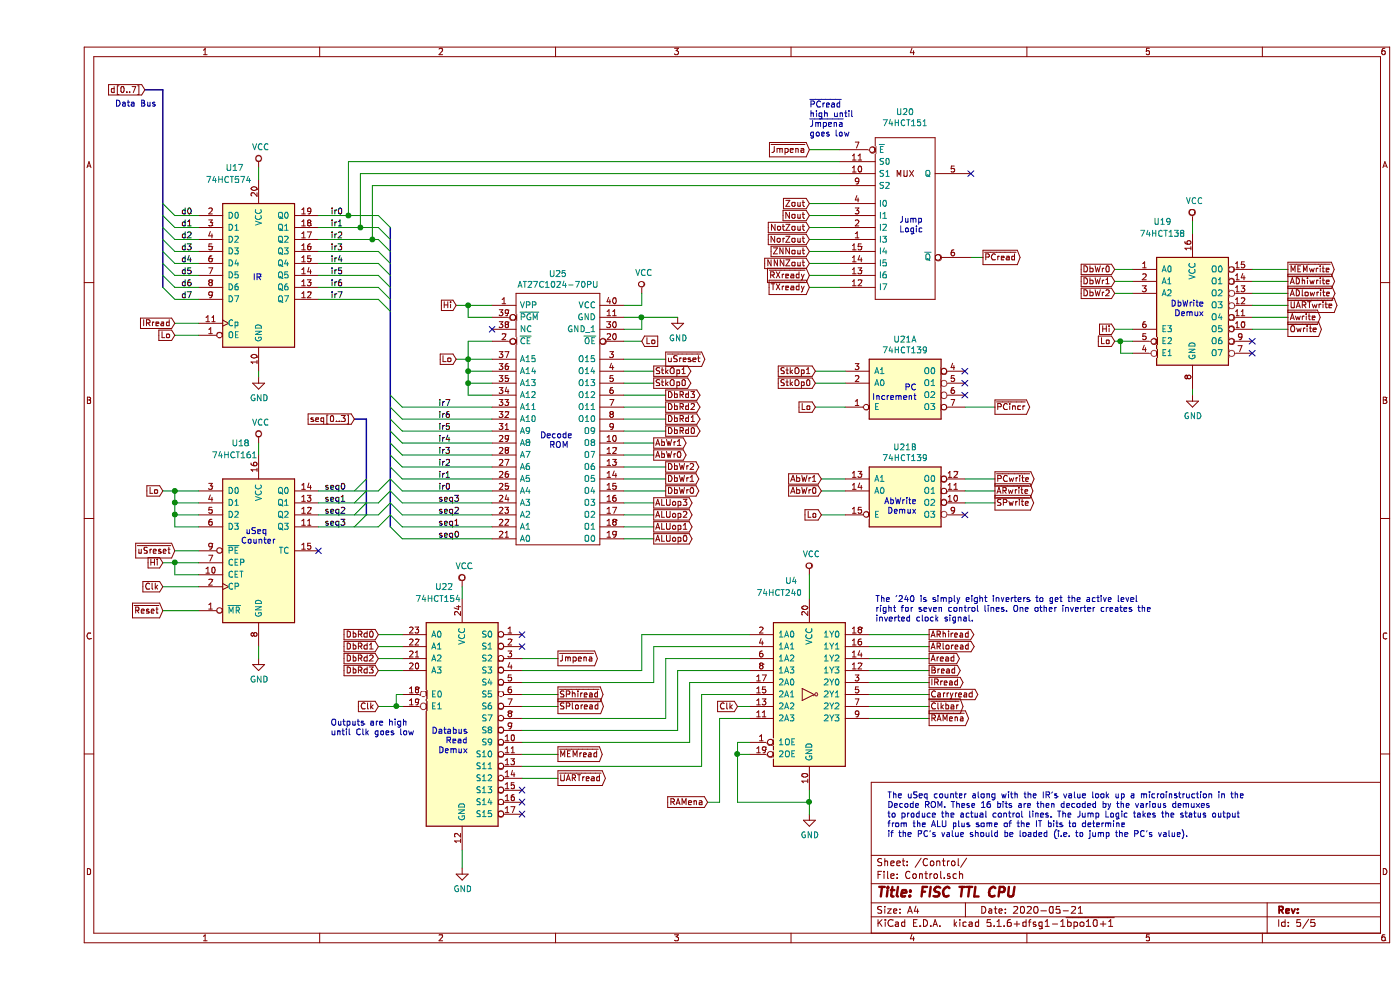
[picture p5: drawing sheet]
EESchema Schematic File Version 4
EELAYER 30 0
EELAYER END
$Descr A4 11693 8268
encoding utf-8
Sheet 5 5
Title "FISC TTL CPU"
Date "2020-05-21"
Rev ""
Comp ""
Comment1 ""
Comment2 ""
Comment3 ""
Comment4 ""
$EndDescr
$Comp
L 74xx:74LS161 U18
U 1 1
P 1850 4600
F 0 "U18" H 1700 5500 50  0000 C CNN
F 1 "74HCT161" H 1650 5400 50  0000 C CNN
F 2 "Package_SO:SOIC-16_3.9x9.9mm_P1.27mm" H 1850 4600 50  0001 C CNN
F 3 "http://www.ti.com/lit/gpn/sn74LS161" H 1850 4600 50  0001 C CNN
F 4 "uSeq Counter" H 1850 4600 50  0001 C CNN "Description"
	1    1850 4600
	1    0    0    -1  
$EndComp
$Comp
L 74xx_IEEE:74151 U20
U 1 1
P 7250 1800
F 0 "U20" H 7250 2666 50  0000 C CNN
F 1 "74HCT151" H 7250 2575 50  0000 C CNN
F 2 "Package_SO:SOIC-16_3.9x9.9mm_P1.27mm" H 7250 1800 50  0001 C CNN
F 3 "" H 7250 1800 50  0001 C CNN
F 4 "Jump Logic" H 7250 1800 50  0001 C CNN "Description"
	1    7250 1800
	1    0    0    -1  
$EndComp
$Comp
L AT27C1024:AT27C1024-70PU U25
U 1 1
P 3800 2550
F 0 "U25" H 4350 2815 50  0000 C CNN
F 1 "AT27C1024-70PU" H 4350 2724 50  0000 C CNN
F 2 "Package_DIP:DIP-40_W15.24mm" H 1350 4050 50  0001 L CNN
F 3 "http://www.atmel.com/images/doc0019.pdf" H 1350 3950 50  0001 L CNN
F 4 "Decode ROM" H 1350 3850 50  0001 L CNN "Description"
F 5 "4.826" H 1350 3750 50  0001 L CNN "Height"
F 6 "Microchip" H 1350 3650 50  0001 L CNN "Manufacturer_Name"
F 7 "AT27C1024-70PU" H 1350 3550 50  0001 L CNN "Manufacturer_Part_Number"
F 8 "556-AT27C102470PU" H 1350 3450 50  0001 L CNN "Mouser Part Number"
F 9 "https://www.mouser.com/Search/Refine.aspx?Keyword=556-AT27C102470PU" H 1350 3350 50  0001 L CNN "Mouser Price/Stock"
F 10 "6962768" H 1350 3250 50  0001 L CNN "RS Part Number"
F 11 "http://uk.rs-online.com/web/p/products/6962768" H 1350 3150 50  0001 L CNN "RS Price/Stock"
	1    3800 2550
	1    0    0    -1  
$EndComp
Entry Wire Line
	2950 1900 2850 1800
Entry Wire Line
	2950 2000 2850 1900
Entry Wire Line
	2950 2100 2850 2000
Entry Wire Line
	2950 2200 2850 2100
Entry Wire Line
	2950 2300 2850 2200
Entry Wire Line
	2950 2400 2850 2300
Entry Wire Line
	2950 2500 2850 2400
Entry Wire Line
	2950 2600 2850 2500
Wire Wire Line
	2350 1800 2600 1800
Wire Wire Line
	2350 2000 2800 2000
Wire Wire Line
	2850 2100 2350 2100
Wire Wire Line
	2350 2200 2850 2200
Wire Wire Line
	2850 2300 2350 2300
Wire Wire Line
	2350 2400 2850 2400
Wire Wire Line
	2850 2500 2350 2500
Entry Wire Line
	2950 4100 2850 4200
Entry Wire Line
	2950 4000 2850 4100
Entry Wire Line
	2950 4200 2850 4300
Entry Wire Line
	2950 4300 2850 4400
Entry Wire Line
	2950 4400 3050 4500
Entry Wire Line
	2950 4300 3050 4400
Entry Wire Line
	2950 4200 3050 4300
Entry Wire Line
	2950 4100 3050 4200
Entry Wire Line
	2950 4000 3050 4100
Entry Wire Line
	2950 3900 3050 4000
Entry Wire Line
	2950 3800 3050 3900
Entry Wire Line
	2950 3700 3050 3800
Entry Wire Line
	2950 3600 3050 3700
Entry Wire Line
	2950 3500 3050 3600
Entry Wire Line
	2950 3400 3050 3500
Entry Wire Line
	2950 3300 3050 3400
Wire Wire Line
	3050 3400 3800 3400
Wire Wire Line
	3800 3500 3050 3500
Wire Wire Line
	3050 3600 3800 3600
Wire Wire Line
	3800 3700 3050 3700
Wire Wire Line
	3050 3800 3800 3800
Wire Wire Line
	3800 3900 3050 3900
Wire Wire Line
	3050 4000 3800 4000
Wire Wire Line
	3800 4100 3050 4100
Wire Wire Line
	3050 4200 3800 4200
Wire Wire Line
	3800 4300 3050 4300
Wire Wire Line
	3050 4400 3800 4400
Wire Wire Line
	3800 4500 3050 4500
Text Label 2400 4100 0    50   ~ 0
seq0
Text Label 2400 4200 0    50   ~ 0
seq1
Text Label 2400 4300 0    50   ~ 0
seq2
Text Label 2400 4400 0    50   ~ 0
seq3
Text Label 2450 1800 0    50   ~ 0
ir0
Text Label 2450 1900 0    50   ~ 0
ir1
Text Label 2450 2000 0    50   ~ 0
ir2
Text Label 2450 2100 0    50   ~ 0
ir3
Text Label 2450 2200 0    50   ~ 0
ir4
Text Label 2450 2300 0    50   ~ 0
ir5
Text Label 2450 2400 0    50   ~ 0
ir6
Text Label 2450 2500 0    50   ~ 0
ir7
Text Label 3350 4500 0    50   ~ 0
seq0
Text Label 3350 4400 0    50   ~ 0
seq1
Text Label 3350 4300 0    50   ~ 0
seq2
Text Label 3350 4200 0    50   ~ 0
seq3
Text Label 3350 4100 0    50   ~ 0
ir0
Text Label 3350 4000 0    50   ~ 0
ir1
Text Label 3350 3900 0    50   ~ 0
ir2
Text Label 3350 3800 0    50   ~ 0
ir3
Text Label 3350 3700 0    50   ~ 0
ir4
Text Label 3350 3600 0    50   ~ 0
ir5
Text Label 3350 3500 0    50   ~ 0
ir6
Text Label 3350 3400 0    50   ~ 0
ir7
Text GLabel 3500 3000 0    50   Input ~ 0
Lo
Wire Wire Line
	3800 3000 3600 3000
Wire Wire Line
	3800 3300 3600 3300
Wire Wire Line
	3600 3300 3600 3200
Connection ~ 3600 3000
Wire Wire Line
	3600 3000 3500 3000
Wire Wire Line
	3800 3100 3600 3100
Connection ~ 3600 3100
Wire Wire Line
	3600 3100 3600 3000
Wire Wire Line
	3800 3200 3600 3200
Connection ~ 3600 3200
Wire Wire Line
	3600 3200 3600 3100
Wire Wire Line
	3800 2850 3600 2850
Wire Wire Line
	3600 2850 3600 3000
NoConn ~ 3800 2750
Text GLabel 3500 2550 0    50   Input ~ 0
Hi
Wire Wire Line
	3500 2550 3600 2550
Wire Wire Line
	3800 2650 3600 2650
Wire Wire Line
	3600 2650 3600 2550
Connection ~ 3600 2550
Wire Wire Line
	3600 2550 3800 2550
$Comp
L power:VCC #PWR0138
U 1 1
P 5050 2450
F 0 "#PWR0138" H 5050 2300 50  0001 C CNN
F 1 "VCC" H 5067 2623 50  0000 C CNN
F 2 "" H 5050 2450 50  0001 C CNN
F 3 "" H 5050 2450 50  0001 C CNN
	1    5050 2450
	1    0    0    -1  
$EndComp
Wire Wire Line
	4900 2550 5050 2550
Wire Wire Line
	5050 2550 5050 2450
$Comp
L power:GND #PWR0139
U 1 1
P 5350 2650
F 0 "#PWR0139" H 5350 2400 50  0001 C CNN
F 1 "GND" H 5355 2477 50  0000 C CNN
F 2 "" H 5350 2650 50  0001 C CNN
F 3 "" H 5350 2650 50  0001 C CNN
	1    5350 2650
	1    0    0    -1  
$EndComp
Wire Wire Line
	4900 2650 5050 2650
Wire Wire Line
	4900 2750 5050 2750
Wire Wire Line
	5050 2750 5050 2650
Connection ~ 5050 2650
Wire Wire Line
	5050 2650 5350 2650
Text GLabel 5050 2850 2    50   Input ~ 0
Lo
Wire Wire Line
	4900 2850 5050 2850
Text Notes 1700 4550 0    50   ~ 0
 uSeq\nCounter
Text Notes 1800 2350 0    50   ~ 0
IR
Text Notes 4200 3750 0    50   ~ 0
Decode\n  ROM
$Comp
L power:VCC #PWR0140
U 1 1
P 1850 3700
F 0 "#PWR0140" H 1850 3550 50  0001 C CNN
F 1 "VCC" H 1867 3873 50  0000 C CNN
F 2 "" H 1850 3700 50  0001 C CNN
F 3 "" H 1850 3700 50  0001 C CNN
	1    1850 3700
	1    0    0    -1  
$EndComp
$Comp
L power:GND #PWR0141
U 1 1
P 1850 5500
F 0 "#PWR0141" H 1850 5250 50  0001 C CNN
F 1 "GND" H 1855 5327 50  0000 C CNN
F 2 "" H 1850 5500 50  0001 C CNN
F 3 "" H 1850 5500 50  0001 C CNN
	1    1850 5500
	1    0    0    -1  
$EndComp
Wire Wire Line
	1850 5400 1850 5500
Wire Wire Line
	1850 3700 1850 3800
$Comp
L power:GND #PWR0142
U 1 1
P 1850 3150
F 0 "#PWR0142" H 1850 2900 50  0001 C CNN
F 1 "GND" H 1855 2977 50  0000 C CNN
F 2 "" H 1850 3150 50  0001 C CNN
F 3 "" H 1850 3150 50  0001 C CNN
	1    1850 3150
	1    0    0    -1  
$EndComp
Wire Wire Line
	1850 3100 1850 3150
$Comp
L power:VCC #PWR0143
U 1 1
P 1850 1400
F 0 "#PWR0143" H 1850 1250 50  0001 C CNN
F 1 "VCC" H 1867 1573 50  0000 C CNN
F 2 "" H 1850 1400 50  0001 C CNN
F 3 "" H 1850 1400 50  0001 C CNN
	1    1850 1400
	1    0    0    -1  
$EndComp
Wire Wire Line
	1850 1400 1850 1500
Wire Bus Line
	1050 750  900  750 
Text GLabel 900  750  0    50   Input ~ 0
d[0..7]
Entry Wire Line
	1050 2400 1150 2500
Entry Wire Line
	1050 2300 1150 2400
Entry Wire Line
	1050 2200 1150 2300
Entry Wire Line
	1050 2100 1150 2200
Entry Wire Line
	1050 2000 1150 2100
Entry Wire Line
	1050 1900 1150 2000
Entry Wire Line
	1050 1800 1150 1900
Text Label 1200 2500 0    50   ~ 0
d7
Text Label 1200 2400 0    50   ~ 0
d6
Text Label 1200 2300 0    50   ~ 0
d5
Text Label 1200 2200 0    50   ~ 0
d4
Text Label 1200 2100 0    50   ~ 0
d3
Text Label 1200 2000 0    50   ~ 0
d2
Text Label 1200 1900 0    50   ~ 0
d1
Text Label 1200 1800 0    50   ~ 0
d0
Text GLabel 1150 2700 0    50   Input ~ 0
IRread
Text GLabel 1150 2800 0    50   Input ~ 0
Lo
Wire Wire Line
	1150 2700 1350 2700
Wire Wire Line
	1150 2800 1350 2800
Text GLabel 1050 4100 0    50   Input ~ 0
Lo
Wire Wire Line
	1050 4100 1150 4100
Wire Wire Line
	1350 4400 1150 4400
Wire Wire Line
	1150 4400 1150 4300
Connection ~ 1150 4100
Wire Wire Line
	1150 4100 1350 4100
Wire Wire Line
	1350 4200 1150 4200
Connection ~ 1150 4200
Wire Wire Line
	1150 4200 1150 4100
Wire Wire Line
	1350 4300 1150 4300
Connection ~ 1150 4300
Wire Wire Line
	1150 4300 1150 4200
NoConn ~ 2350 4600
Text GLabel 1050 5100 0    50   Input ~ 0
~Reset
Wire Wire Line
	1050 5100 1350 5100
Text GLabel 1050 4900 0    50   Input ~ 0
Clk
Wire Wire Line
	1050 4900 1350 4900
Text GLabel 1050 4700 0    50   Input ~ 0
Hi
Wire Wire Line
	1050 4700 1150 4700
Wire Wire Line
	1350 4800 1150 4800
Wire Wire Line
	1150 4800 1150 4700
Connection ~ 1150 4700
Wire Wire Line
	1150 4700 1350 4700
Text GLabel 1150 4600 0    50   Input ~ 0
~uSreset
Wire Wire Line
	1150 4600 1350 4600
Text GLabel 5150 4500 2    50   Output ~ 0
ALUop0
Text GLabel 5150 4400 2    50   Output ~ 0
ALUop1
Text GLabel 5150 4300 2    50   Output ~ 0
ALUop2
Text GLabel 5150 4200 2    50   Output ~ 0
ALUop3
Wire Wire Line
	4900 4200 5150 4200
Wire Wire Line
	5150 4300 4900 4300
Wire Wire Line
	4900 4400 5150 4400
Wire Wire Line
	5150 4500 4900 4500
Text GLabel 5250 3000 2    50   Output ~ 0
~uSreset
Wire Wire Line
	4900 3000 5250 3000
Text GLabel 5250 4100 2    50   Output ~ 0
DbWr0
Text GLabel 5250 4000 2    50   Output ~ 0
DbWr1
Text GLabel 5250 3900 2    50   Output ~ 0
DbWr2
Text GLabel 5150 3800 2    50   Output ~ 0
AbWr0
Text GLabel 5150 3700 2    50   Output ~ 0
AbWr1
Text GLabel 5250 3600 2    50   Output ~ 0
DbRd0
Text GLabel 5250 3500 2    50   Output ~ 0
DbRd1
Text GLabel 5250 3400 2    50   Output ~ 0
DbRd2
Text GLabel 5250 3300 2    50   Output ~ 0
DbRd3
Text GLabel 5150 3200 2    50   Output ~ 0
StkOp0
Text GLabel 5150 3100 2    50   Output ~ 0
StkOp1
Wire Wire Line
	4900 3100 5150 3100
Wire Wire Line
	4900 3200 5150 3200
Wire Wire Line
	5250 3300 4900 3300
Wire Wire Line
	4900 3400 5250 3400
Wire Wire Line
	5250 3500 4900 3500
Wire Wire Line
	4900 3600 5250 3600
Wire Wire Line
	5150 3700 4900 3700
Wire Wire Line
	4900 3800 5150 3800
Wire Wire Line
	5250 3900 4900 3900
Wire Wire Line
	4900 4000 5250 4000
Wire Wire Line
	5250 4100 4900 4100
Text GLabel 6450 1700 0    50   Input ~ 0
Zout
Text GLabel 6450 1800 0    50   Input ~ 0
Nout
Text GLabel 6450 1900 0    50   Input ~ 0
NotZout
Text GLabel 6450 2000 0    50   Input ~ 0
NorZout
Text GLabel 6450 2100 0    50   Input ~ 0
ZNNout
Text GLabel 6450 2200 0    50   Input ~ 0
NNNZout
Text GLabel 6450 2300 0    50   Input ~ 0
~RXready
Text GLabel 6450 2400 0    50   Input ~ 0
~TXready
Wire Wire Line
	6450 1700 6700 1700
Wire Wire Line
	6450 1800 6700 1800
Wire Wire Line
	6450 1900 6700 1900
Wire Wire Line
	6450 2000 6700 2000
Wire Wire Line
	6450 2100 6700 2100
Wire Wire Line
	6450 2200 6700 2200
Wire Wire Line
	6450 2300 6700 2300
Wire Wire Line
	6450 2400 6700 2400
Text Notes 7200 1950 0    50   ~ 0
Jump\nLogic
NoConn ~ 7800 1450
Wire Wire Line
	2850 1900 2700 1900
Wire Wire Line
	6700 1350 2600 1350
Wire Wire Line
	2600 1350 2600 1800
Connection ~ 2600 1800
Wire Wire Line
	2600 1800 2850 1800
Wire Wire Line
	6700 1450 2700 1450
Wire Wire Line
	2700 1450 2700 1900
Connection ~ 2700 1900
Wire Wire Line
	2700 1900 2350 1900
Wire Wire Line
	2800 1550 2800 2000
Connection ~ 2800 2000
Wire Wire Line
	2800 2000 2850 2000
Wire Wire Line
	2800 1550 6700 1550
$Comp
L 74xx:74LS138 U19
U 1 1
P 9650 2550
F 0 "U19" H 9400 3250 50  0000 C CNN
F 1 "74HCT138" H 9400 3150 50  0000 C CNN
F 2 "Package_SO:SOIC-16_3.9x9.9mm_P1.27mm" H 9650 2550 50  0001 C CNN
F 3 "http://www.ti.com/lit/gpn/sn74LS138" H 9650 2550 50  0001 C CNN
F 4 "Databus Write Demux" H 9650 2550 50  0001 C CNN "Description"
	1    9650 2550
	1    0    0    -1  
$EndComp
$Comp
L power:GND #PWR0144
U 1 1
P 9650 3300
F 0 "#PWR0144" H 9650 3050 50  0001 C CNN
F 1 "GND" H 9655 3127 50  0000 C CNN
F 2 "" H 9650 3300 50  0001 C CNN
F 3 "" H 9650 3300 50  0001 C CNN
	1    9650 3300
	1    0    0    -1  
$EndComp
$Comp
L power:VCC #PWR0145
U 1 1
P 9650 1850
F 0 "#PWR0145" H 9650 1700 50  0001 C CNN
F 1 "VCC" H 9667 2023 50  0000 C CNN
F 2 "" H 9650 1850 50  0001 C CNN
F 3 "" H 9650 1850 50  0001 C CNN
	1    9650 1850
	1    0    0    -1  
$EndComp
Wire Wire Line
	9650 1850 9650 1950
Wire Wire Line
	9650 3250 9650 3300
Text GLabel 9000 2250 0    50   Input ~ 0
DbWr0
Text GLabel 9000 2350 0    50   Input ~ 0
DbWr1
Text GLabel 9000 2450 0    50   Input ~ 0
DbWr2
Wire Wire Line
	9000 2250 9150 2250
Wire Wire Line
	9150 2350 9000 2350
Wire Wire Line
	9000 2450 9150 2450
Text GLabel 9000 2750 0    50   Input ~ 0
Hi
Text GLabel 9000 2850 0    50   Input ~ 0
Lo
Wire Wire Line
	9000 2750 9150 2750
Wire Wire Line
	9000 2850 9050 2850
Text GLabel 10450 2350 2    50   Output ~ 0
~ADhiwrite
Text GLabel 10450 2450 2    50   Output ~ 0
~ADlowrite
Text GLabel 10450 2250 2    50   Output ~ 0
~MEMwrite
Text GLabel 10450 2550 2    50   Output ~ 0
~UARTwrite
Text GLabel 10450 2650 2    50   Output ~ 0
~Awrite
Text GLabel 10450 2750 2    50   Output ~ 0
~Owrite
Wire Wire Line
	10150 2350 10450 2350
Wire Wire Line
	10450 2450 10150 2450
Wire Wire Line
	10150 2550 10450 2550
Wire Wire Line
	10450 2650 10150 2650
Wire Wire Line
	10150 2750 10450 2750
Text Notes 9750 2650 2    50   ~ 0
DbWrite\n Demux
$Comp
L 74xx:74LS139 U21
U 2 1
P 7250 4100
F 0 "U21" H 7250 4467 50  0000 C CNN
F 1 "74HCT139" H 7250 4376 50  0000 C CNN
F 2 "Package_SO:SOIC-16_3.9x9.9mm_P1.27mm" H 7250 4100 50  0001 C CNN
F 3 "http://www.ti.com/lit/gpn/sn74LS139" H 7250 4100 50  0001 C CNN
F 4 "PCincr and Address Write Demux" H 7250 4100 50  0001 C CNN "Description"
	2    7250 4100
	1    0    0    -1  
$EndComp
Text GLabel 6550 4000 0    50   Input ~ 0
AbWr1
Text GLabel 6550 4100 0    50   Input ~ 0
AbWr0
Wire Wire Line
	6550 4000 6750 4000
Wire Wire Line
	6550 4100 6750 4100
Text Notes 7350 4300 2    50   ~ 0
AbWrite\nDemux
NoConn ~ 7750 4300
Text GLabel 8000 4000 2    50   Output ~ 0
~PCwrite
Text GLabel 8000 4100 2    50   Output ~ 0
~ARwrite
Text GLabel 8000 4200 2    50   Output ~ 0
~SPwrite
Wire Wire Line
	7750 4000 8000 4000
Wire Wire Line
	7750 4100 8000 4100
Wire Wire Line
	7750 4200 8000 4200
Wire Wire Line
	6550 4300 6750 4300
$Comp
L 74xx:74LS139 U21
U 1 1
P 7250 3200
F 0 "U21" H 7250 3567 50  0000 C CNN
F 1 "74HCT139" H 7250 3476 50  0000 C CNN
F 2 "Package_SO:SOIC-16_3.9x9.9mm_P1.27mm" H 7250 3200 50  0001 C CNN
F 3 "http://www.ti.com/lit/gpn/sn74LS139" H 7250 3200 50  0001 C CNN
F 4 "PCincr and Address Write Demux" H 7250 3200 50  0001 C CNN "Description"
	1    7250 3200
	1    0    0    -1  
$EndComp
Text GLabel 6500 3100 0    50   Input ~ 0
StkOp1
Text GLabel 6500 3200 0    50   Input ~ 0
StkOp0
Wire Wire Line
	6500 3100 6750 3100
Wire Wire Line
	6500 3200 6750 3200
Wire Wire Line
	6500 3400 6750 3400
$Comp
L 74xx:74LS154 U22
U 1 1
P 3550 6000
F 0 "U22" H 3400 7100 50  0000 C CNN
F 1 "74HCT154" H 3350 7000 50  0000 C CNN
F 2 "Package_SO:SOIC-24W_7.5x15.4mm_P1.27mm" H 3550 6000 50  0001 C CNN
F 3 "http://www.ti.com/lit/gpn/sn74LS154" H 3550 6000 50  0001 C CNN
F 4 "Databus Read Demux" H 3550 6000 50  0001 C CNN "Description"
	1    3550 6000
	1    0    0    -1  
$EndComp
$Comp
L power:VCC #PWR0146
U 1 1
P 3550 4900
F 0 "#PWR0146" H 3550 4750 50  0001 C CNN
F 1 "VCC" H 3567 5073 50  0000 C CNN
F 2 "" H 3550 4900 50  0001 C CNN
F 3 "" H 3550 4900 50  0001 C CNN
	1    3550 4900
	1    0    0    -1  
$EndComp
$Comp
L power:GND #PWR0147
U 1 1
P 3550 7250
F 0 "#PWR0147" H 3550 7000 50  0001 C CNN
F 1 "GND" H 3555 7077 50  0000 C CNN
F 2 "" H 3550 7250 50  0001 C CNN
F 3 "" H 3550 7250 50  0001 C CNN
	1    3550 7250
	1    0    0    -1  
$EndComp
Wire Wire Line
	3550 5000 3550 4900
Wire Wire Line
	3550 7100 3550 7250
Text GLabel 2850 5300 0    50   Input ~ 0
DbRd0
Text GLabel 2850 5400 0    50   Input ~ 0
DbRd1
Text GLabel 2850 5500 0    50   Input ~ 0
DbRd2
Text GLabel 2850 5600 0    50   Input ~ 0
DbRd3
Wire Wire Line
	2850 5300 3050 5300
Wire Wire Line
	3050 5400 2850 5400
Wire Wire Line
	2850 5500 3050 5500
Wire Wire Line
	3050 5600 2850 5600
Text Notes 3600 6300 2    50   ~ 0
Databus\n Read\nDemux
Text GLabel 2850 5900 0    50   Input ~ 0
Clk
Wire Wire Line
	3050 5900 3000 5900
Wire Wire Line
	3050 5800 3000 5800
Wire Wire Line
	3000 5800 3000 5900
Connection ~ 3000 5900
Wire Wire Line
	3000 5900 2850 5900
NoConn ~ 4050 5300
Text GLabel 7900 2150 2    50   Output ~ 0
~PCread
Text GLabel 7450 5300 2    50   Output ~ 0
ARhiread
Text GLabel 7450 5400 2    50   Output ~ 0
ARloread
Text GLabel 4350 5800 2    50   Output ~ 0
~SPhiread
Text GLabel 4350 5900 2    50   Output ~ 0
~SPloread
Text GLabel 7450 5500 2    50   Output ~ 0
Aread
Text GLabel 7450 5600 2    50   Output ~ 0
Bread
Text GLabel 7450 5700 2    50   Output ~ 0
IRread
Text GLabel 4350 6300 2    50   Output ~ 0
~MEMread
Text GLabel 7450 5800 2    50   Output ~ 0
Carryread
Text GLabel 4350 6500 2    50   Output ~ 0
~UARTread
Text GLabel 4350 5500 2    50   Output ~ 0
~Jmpena
NoConn ~ 4050 6600
NoConn ~ 4050 6700
NoConn ~ 4050 6800
Text GLabel 6450 1250 0    50   Input ~ 0
~Jmpena
Wire Wire Line
	6450 1250 6700 1250
Wire Wire Line
	7800 2150 7900 2150
NoConn ~ 4050 5400
Wire Wire Line
	4050 5500 4350 5500
Wire Wire Line
	4350 5800 4050 5800
Wire Wire Line
	4050 5900 4350 5900
Wire Wire Line
	4050 6300 4350 6300
Wire Wire Line
	4050 6500 4350 6500
Text GLabel 8000 3400 2    50   Output ~ 0
~PCincr
NoConn ~ 7750 3100
NoConn ~ 7750 3300
Wire Wire Line
	7750 3400 8000 3400
NoConn ~ 7750 3200
Wire Wire Line
	1350 2500 1150 2500
Wire Wire Line
	1150 2400 1350 2400
Wire Wire Line
	1350 2300 1150 2300
Wire Wire Line
	1150 2200 1350 2200
Wire Wire Line
	1350 2100 1150 2100
Wire Wire Line
	1150 2000 1350 2000
Wire Wire Line
	1350 1900 1150 1900
Wire Wire Line
	1150 1800 1350 1800
Entry Wire Line
	1050 1700 1150 1800
$Comp
L 74xx:74HCT574 U17
U 1 1
P 1850 2300
F 0 "U17" H 1650 3200 50  0000 C CNN
F 1 "74HCT574" H 1600 3100 50  0000 C CNN
F 2 "Package_SO:SOIC-20W_7.5x12.8mm_P1.27mm" H 1850 2300 50  0001 C CNN
F 3 "http://www.ti.com/lit/gpn/sn74HCT574" H 1850 2300 50  0001 C CNN
F 4 "IR" H 1850 2300 50  0001 C CNN "Description"
	1    1850 2300
	1    0    0    -1  
$EndComp
Text Notes 650  900  0    50   ~ 0
Data Bus
NoConn ~ 10150 2850
NoConn ~ 10150 2950
Wire Wire Line
	10150 2250 10450 2250
$Comp
L 74xx:74HCT240 U4
U 1 1
P 6450 5800
F 0 "U4" H 6300 6750 50  0000 C CNN
F 1 "74HCT240" H 6200 6650 50  0000 C CNN
F 2 "Package_SO:SOIC-20W_7.5x12.8mm_P1.27mm" H 6450 5800 50  0001 C CNN
F 3 "https://assets.nexperia.com/documents/data-sheet/74HC_HCT240.pdf" H 6450 5800 50  0001 C CNN
F 4 "Inverter" H 6450 5800 50  0001 C CNN "Description"
	1    6450 5800
	1    0    0    -1  
$EndComp
$Comp
L power:VCC #PWR01
U 1 1
P 6450 4800
F 0 "#PWR01" H 6450 4650 50  0001 C CNN
F 1 "VCC" H 6467 4973 50  0000 C CNN
F 2 "" H 6450 4800 50  0001 C CNN
F 3 "" H 6450 4800 50  0001 C CNN
	1    6450 4800
	1    0    0    -1  
$EndComp
Wire Wire Line
	6450 4800 6450 5000
$Comp
L power:GND #PWR02
U 1 1
P 6450 6800
F 0 "#PWR02" H 6450 6550 50  0001 C CNN
F 1 "GND" H 6455 6627 50  0000 C CNN
F 2 "" H 6450 6800 50  0001 C CNN
F 3 "" H 6450 6800 50  0001 C CNN
	1    6450 6800
	1    0    0    -1  
$EndComp
Wire Wire Line
	6450 6600 6450 6700
Wire Wire Line
	6450 6700 5850 6700
Wire Wire Line
	5850 6700 5850 6300
Wire Wire Line
	5850 6200 5950 6200
Connection ~ 6450 6700
Wire Wire Line
	6450 6700 6450 6800
Wire Wire Line
	5950 6300 5850 6300
Connection ~ 5850 6300
Wire Wire Line
	5850 6300 5850 6200
Wire Wire Line
	6950 5300 7450 5300
Wire Wire Line
	6950 5400 7450 5400
Wire Wire Line
	6950 5500 7450 5500
Wire Wire Line
	6950 5600 7450 5600
Wire Wire Line
	6950 5700 7450 5700
Wire Wire Line
	6950 5800 7450 5800
Wire Wire Line
	5050 5600 5050 5300
Wire Wire Line
	5050 5300 5950 5300
Wire Wire Line
	5150 5700 5150 5400
Wire Wire Line
	5150 5400 5950 5400
Wire Wire Line
	5250 6000 5250 5500
Wire Wire Line
	5250 5500 5950 5500
Wire Wire Line
	5350 6100 5350 5600
Wire Wire Line
	5350 5600 5950 5600
Wire Wire Line
	5450 6200 5450 5700
Wire Wire Line
	5450 5700 5950 5700
Wire Wire Line
	5550 5800 5950 5800
Text GLabel 7450 5900 2    50   Output ~ 0
~Clkbar
Wire Wire Line
	6950 5900 7450 5900
Text GLabel 5850 5900 0    50   Input ~ 0
Clk
Wire Wire Line
	5950 5900 5850 5900
Text GLabel 5600 6700 0    50   Input ~ 0
RAMena
Wire Wire Line
	5700 6000 5700 6700
Wire Wire Line
	5700 6700 5600 6700
Wire Wire Line
	5700 6000 5950 6000
Text GLabel 7450 6000 2    50   Output ~ 0
~RAMena
Wire Wire Line
	6950 6000 7450 6000
Wire Wire Line
	4050 6400 5550 6400
Wire Wire Line
	5550 5800 5550 6400
Wire Wire Line
	4050 6200 5450 6200
Wire Wire Line
	4050 6100 5350 6100
Wire Wire Line
	4050 6000 5250 6000
Wire Wire Line
	4050 5700 5150 5700
Wire Wire Line
	4050 5600 5050 5600
Text Notes 2450 6150 0    50   ~ 0
Outputs are high\nuntil Clk goes low
Text Notes 6450 1150 0    50   ~ 0
~PCread\nhigh until\n~Jmpena\ngoes low
Text GLabel 2650 3500 0    50   Input ~ 0
seq[0..3]
Wire Bus Line
	2650 3500 2750 3500
Entry Wire Line
	2650 4100 2750 4000
Entry Wire Line
	2650 4200 2750 4100
Entry Wire Line
	2650 4300 2750 4200
Entry Wire Line
	2650 4400 2750 4300
Text Notes 7100 7000 0    50   ~ 0
The uSeq counter along with the IR's value look up a microinstruction in the\nDecode ROM. These 16 bits are then decoded by the various demuxes\nto produce the actual control lines. The Jump Logic takes the status output\nfrom the ALU plus some of the IT bits to determine\nif the PC's value should be loaded (i.e. to jump the PC's value).
Text Notes 7000 5200 0    50   ~ 0
The '240 is simply eight inverters to get the active level\nright for seven control lines. One other inverter creates the\ninverted clock signal.
Text Notes 7350 3350 2    50   ~ 0
PC\nIncrement
Text GLabel 6550 4300 0    50   Input ~ 0
Lo
Text GLabel 6500 3400 0    50   Input ~ 0
Lo
Wire Bus Line
	2750 3500 2750 4300
Wire Wire Line
	9150 2950 9050 2950
Wire Wire Line
	9050 2950 9050 2850
Wire Wire Line
	2350 4400 2850 4400
Wire Wire Line
	2350 4100 2850 4100
Wire Wire Line
	2350 4200 2850 4200
Wire Wire Line
	2350 4300 2850 4300
Wire Bus Line
	1050 750  1050 2400
Wire Bus Line
	2950 1900 2950 4400
Connection ~ 9050 2850
Wire Wire Line
	9050 2850 9150 2850
$EndSCHEMATC
